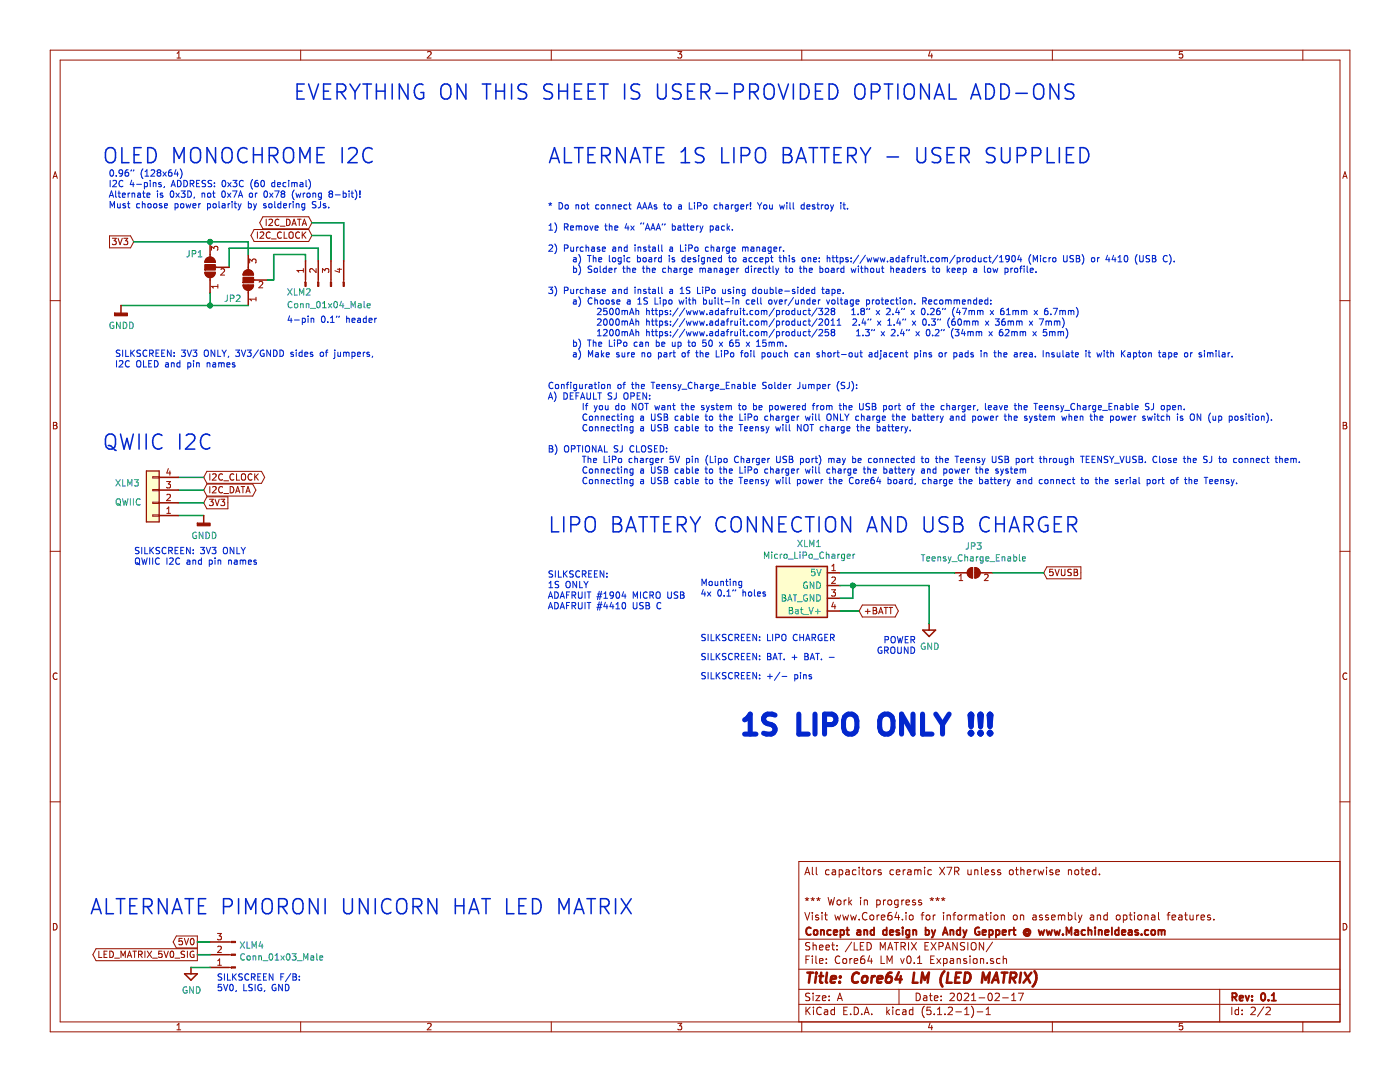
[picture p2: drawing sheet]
EESchema Schematic File Version 4
LIBS:Core64 LM v0.1-cache
EELAYER 29 0
EELAYER END
$Descr A 11000 8500
encoding utf-8
Sheet 2 2
Title "Core64 LM (LED MATRIX)"
Date "2021-02-17"
Rev "0.1"
Comp "Concept and design by Andy Geppert @ www.MachineIdeas.com"
Comment1 "Visit www.Core64.io for information on assembly and optional features."
Comment2 "*** Work in progress ***"
Comment3 ""
Comment4 "All capacitors ceramic X7R unless otherwise noted."
$EndDescr
Text GLabel 2450 1850 0    50   BiDi ~ 0
I2C_CLOCK
Text GLabel 2450 1750 0    50   BiDi ~ 0
I2C_DATA
Wire Wire Line
	2450 1750 2700 1750
Text Notes 800  1300 0    118  ~ 0
OLED MONOCHROME I2C
Wire Wire Line
	2700 2050 2700 1750
Wire Wire Line
	2600 1850 2600 2050
Wire Wire Line
	2600 1850 2450 1850
Wire Wire Line
	1800 1950 2500 1950
Wire Wire Line
	2500 1950 2500 2050
Wire Wire Line
	2400 2000 2400 2050
Text Notes 850  1650 0    50   ~ 0
0.96” (128x64)\nI2C 4-pins, ADDRESS: 0x3C (60 decimal)\nAlternate is 0x3D, not 0x7A or 0x78 (wrong 8-bit)!\nMust choose power polarity by soldering SJs.
$Comp
L Jumper:SolderJumper_3_Open JP2
U 1 1
P 1950 2200
F 0 "JP2" V 1800 2250 50  0000 L CNN
F 1 "SolderJumper_3_Open" V 1550 1750 50  0001 L CNN
F 2 "Jumper:SolderJumper-3_P1.3mm_Open_Pad1.0x1.5mm_NumberLabels" H 1950 2200 50  0001 C CNN
F 3 "~" H 1950 2200 50  0001 C CNN
	1    1950 2200
	0    -1   -1   0   
$EndComp
Wire Wire Line
	2150 2000 2400 2000
Wire Wire Line
	2100 2200 2150 2200
Wire Wire Line
	2150 2200 2150 2000
Wire Wire Line
	1800 2100 1800 1950
Wire Wire Line
	1650 2400 1650 2300
Connection ~ 1650 2400
Wire Wire Line
	1650 2400 1950 2400
Wire Wire Line
	1950 1900 1950 2000
Text GLabel 1050 1900 0    50   Input ~ 0
3V3
Text Notes 800  3550 0    118  ~ 0
QWIIC I2C
Text GLabel 1600 3950 2    50   Input ~ 0
3V3
Text GLabel 1600 3750 2    50   BiDi ~ 0
I2C_CLOCK
Text GLabel 1600 3850 2    50   BiDi ~ 0
I2C_DATA
Wire Wire Line
	1400 3750 1600 3750
Wire Wire Line
	1400 3850 1600 3850
Wire Wire Line
	1400 4050 1600 4050
Wire Wire Line
	1400 3950 1600 3950
$Comp
L Jumper:SolderJumper_3_Open JP1
U 1 1
P 1650 2100
F 0 "JP1" V 1750 2150 50  0000 L CNN
F 1 "SolderJumper_3_Open" V 1000 2000 50  0001 L CNN
F 2 "Jumper:SolderJumper-3_P1.3mm_Open_Pad1.0x1.5mm_NumberLabels" H 1650 2100 50  0001 C CNN
F 3 "~" H 1650 2100 50  0001 C CNN
	1    1650 2100
	0    -1   -1   0   
$EndComp
Wire Wire Line
	950  2400 1650 2400
Wire Wire Line
	1050 1900 1650 1900
Text Notes 900  2900 0    50   ~ 0
SILKSCREEN: 3V3 ONLY, 3V3/GNDD sides of jumpers,\nI2C OLED and pin names
Connection ~ 1650 1900
Wire Wire Line
	1650 1900 1950 1900
Text Notes 2250 2550 0    50   ~ 0
4-pin 0.1” header
Text Notes 1050 4450 0    50   ~ 0
SILKSCREEN: 3V3 ONLY\nQWIIC I2C and pin names
$Comp
L Connector_Generic:Conn_01x04 XLM3
U 1 1
P 1200 3950
F 0 "XLM3" H 1500 3800 50  0000 R CNN
F 1 "QWIIC" H 1500 3950 50  0000 R CNN
F 2 "Connector_JST:JST_SH_SM04B-SRSS-TB_1x04-1MP_P1.00mm_Horizontal" H 1200 3950 50  0001 C CNN
F 3 "~" H 1200 3950 50  0001 C CNN
	1    1200 3950
	-1   0    0    1   
$EndComp
$Comp
L Connector:Conn_01x03_Male J?
U 1 1
P 1850 7500
AR Path="/603B1745" Ref="J?"  Part="1" 
AR Path="/603A0E05/603B1745" Ref="XLM4"  Part="1" 
F 0 "XLM4" H 1823 7431 50  0000 R CNN
F 1 "Conn_01x03_Male" H 1823 7524 50  0000 R CNN
F 2 "Connector_PinHeader_2.54mm:PinHeader_1x03_P2.54mm_Vertical" H 1850 7500 50  0001 C CNN
F 3 "~" H 1850 7500 50  0001 C CNN
	1    1850 7500
	-1   0    0    1   
$EndComp
$Comp
L power:GND #PWR?
U 1 1
P 1500 7600
AR Path="/603B174B" Ref="#PWR?"  Part="1" 
AR Path="/603A0E05/603B174B" Ref="#PWR05"  Part="1" 
F 0 "#PWR05" H 1500 7350 50  0001 C CNN
F 1 "GND" H 1505 7423 50  0000 C CNN
F 2 "" H 1500 7600 50  0001 C CNN
F 3 "" H 1500 7600 50  0001 C CNN
	1    1500 7600
	1    0    0    -1  
$EndComp
Text GLabel 1550 7500 0    50   Output ~ 0
LED_MATRIX_5V0_SIG
Text GLabel 1550 7400 0    50   Output ~ 0
5V0
Wire Wire Line
	1550 7400 1650 7400
Wire Wire Line
	1550 7500 1650 7500
Wire Wire Line
	1500 7600 1650 7600
Text Notes 1700 7800 0    50   ~ 0
SILKSCREEN F/B:\n5V0, LSIG, GND
$Comp
L Connector:Conn_01x04_Male J?
U 1 1
P 2500 2250
AR Path="/603B1757" Ref="J?"  Part="1" 
AR Path="/603A0E05/603B1757" Ref="XLM2"  Part="1" 
F 0 "XLM2" V 2450 2500 50  0000 R CNN
F 1 "Conn_01x04_Male" V 2350 2500 50  0000 R CNN
F 2 "Connector_PinHeader_2.54mm:PinHeader_1x04_P2.54mm_Vertical" H 2500 2250 50  0001 C CNN
F 3 "~" H 2500 2250 50  0001 C CNN
	1    2500 2250
	0    -1   -1   0   
$EndComp
$Comp
L CORE_64_LIBRARY:Micro_LiPo_Charger U?
U 1 1
P 6300 4600
AR Path="/604D3DFB" Ref="U?"  Part="1" 
AR Path="/603A0E05/604D3DFB" Ref="XLM1"  Part="1" 
F 0 "XLM1" H 6358 4931 50  0000 C CNN
F 1 "Micro_LiPo_Charger" H 6358 4838 50  0000 C CNN
F 2 "Core_Memory_8x8_Array:Micro_LiPo_Charger_CornerSMD" H 6300 4600 50  0001 C CNN
F 3 "" H 6300 4600 50  0001 C CNN
	1    6300 4600
	1    0    0    -1  
$EndComp
Text GLabel 8200 4500 2    50   Input ~ 0
5VUSB
Text GLabel 6750 4800 2    50   BiDi ~ 0
+BATT
Wire Wire Line
	6600 4800 6750 4800
Text Notes 7200 5150 2    50   ~ 0
POWER\nGROUND
$Comp
L power:GND #PWR?
U 1 1
P 7300 4900
AR Path="/604D3E08" Ref="#PWR?"  Part="1" 
AR Path="/603A0E05/604D3E08" Ref="#PWR02"  Part="1" 
F 0 "#PWR02" H 7300 4650 50  0001 C CNN
F 1 "GND" H 7305 4723 50  0000 C CNN
F 2 "" H 7300 4900 50  0001 C CNN
F 3 "" H 7300 4900 50  0001 C CNN
	1    7300 4900
	1    0    0    -1  
$EndComp
$Comp
L power:GNDD #PWR?
U 1 1
P 950 2400
AR Path="/60D59160" Ref="#PWR?"  Part="1" 
AR Path="/603A0E05/60D59160" Ref="#PWR04"  Part="1" 
F 0 "#PWR04" H 950 2150 50  0001 C CNN
F 1 "GNDD" H 955 2244 50  0000 C CNN
F 2 "" H 950 2400 50  0001 C CNN
F 3 "" H 950 2400 50  0001 C CNN
	1    950  2400
	1    0    0    -1  
$EndComp
$Comp
L power:GNDD #PWR?
U 1 1
P 1600 4050
AR Path="/60D597FA" Ref="#PWR?"  Part="1" 
AR Path="/603A0E05/60D597FA" Ref="#PWR03"  Part="1" 
F 0 "#PWR03" H 1600 3800 50  0001 C CNN
F 1 "GNDD" H 1605 3894 50  0000 C CNN
F 2 "" H 1600 4050 50  0001 C CNN
F 3 "" H 1600 4050 50  0001 C CNN
	1    1600 4050
	1    0    0    -1  
$EndComp
Text Notes 700  7200 0    118  ~ 0
ALTERNATE PIMORONI UNICORN HAT LED MATRIX
Text Notes 4300 4200 0    118  ~ 0
LIPO BATTERY CONNECTION AND USB CHARGER
Text Notes 2300 800  0    118  ~ 0
EVERYTHING ON THIS SHEET IS USER-PROVIDED OPTIONAL ADD-ONS
Wire Wire Line
	6600 4600 6700 4600
Wire Wire Line
	7300 4600 7300 4900
Wire Wire Line
	6600 4700 6700 4700
Wire Wire Line
	6700 4700 6700 4600
Connection ~ 6700 4600
Wire Wire Line
	6700 4600 7300 4600
Text Notes 4300 4800 0    50   ~ 0
SILKSCREEN:\n1S ONLY\nADAFRUIT #1904 MICRO USB\nADAFRUIT #4410 USB C
$Comp
L Jumper:SolderJumper_2_Open JP3
U 1 1
P 7650 4500
F 0 "JP3" H 7650 4711 50  0000 C CNN
F 1 "Teensy_Charge_Enable" H 7650 4618 50  0000 C CNN
F 2 "Jumper:SolderJumper-2_P1.3mm_Open_Pad1.0x1.5mm" H 7650 4500 50  0001 C CNN
F 3 "~" H 7650 4500 50  0001 C CNN
	1    7650 4500
	1    0    0    -1  
$EndComp
Wire Wire Line
	6600 4500 7500 4500
Wire Wire Line
	7800 4500 8200 4500
Text Notes 4300 1300 0    118  ~ 0
ALTERNATE 1S LIPO BATTERY - USER SUPPLIED
Text Notes 5800 5800 0    157  ~ 31
1S LIPO ONLY !!!
Text Notes 5500 5350 0    50   ~ 0
SILKSCREEN: +/- pins
Text Notes 5500 5050 0    50   ~ 0
SILKSCREEN: LIPO CHARGER
Text Notes 5500 5200 0    50   ~ 0
SILKSCREEN: BAT. + BAT. -
Text Notes 5500 4700 0    50   ~ 0
Mounting\n4x 0.1” holes
Text Notes 4300 3900 0    50   ~ 0
* Do not connect AAAs to a LiPo charger! You will destroy it.\n\n1) Remove the 4x “AAA” battery pack.\n\n2) Purchase and install a LiPo charge manager.\n     a) The logic board is designed to accept this one: https://www.adafruit.com/product/1904 (Micro USB) or 4410 (USB C).\n     b) Solder the the charge manager directly to the board without headers to keep a low profile.\n\n3) Purchase and install a 1S LiPo using double-sided tape. \n     a) Choose a 1S Lipo with built-in cell over/under voltage protection. Recommended:\n          2500mAh https://www.adafruit.com/product/328   1.8” x 2.4” x 0.26” (47mm x 61mm x 6.7mm)\n          2000mAh https://www.adafruit.com/product/2011  2.4” x 1.4” x 0.3” (60mm x 36mm x 7mm)\n          1200mAh https://www.adafruit.com/product/258    1.3” x 2.4” x 0.2” (34mm x 62mm x 5mm)\n     b) Make sure no part of the LiPo foil pouch can short-out adjacent pins or pads in the area. Insulate it with Kapton tape or similar.\n\n\nConfiguration of the Teensy_Charge_Enable Solder Jumper (SJ):\nA) DEFAULT SJ OPEN:\n       If you do NOT want the system to be powered from the USB port of the charger, leave the Teensy_Charge_Enable SJ open.\n       Connecting a USB cable to the LiPo charger will ONLY charge the battery and power the system when the power switch is ON (up position).\n       Connecting a USB cable to the Teensy will NOT charge the battery.\n\nB) OPTIONAL SJ CLOSED:\n       The LiPo charger 5V pin (Lipo Charger USB port) may be connected to the Teensy USB port through TEENSY_VUSB. Close the SJ to connect them.\n       Connecting a USB cable to the LiPo charger will charge the battery and power the system \n       Connecting a USB cable to the Teensy will power the Core64 board, charge the battery and connect to the serial port of the Teensy.\n   
$EndSCHEMATC
